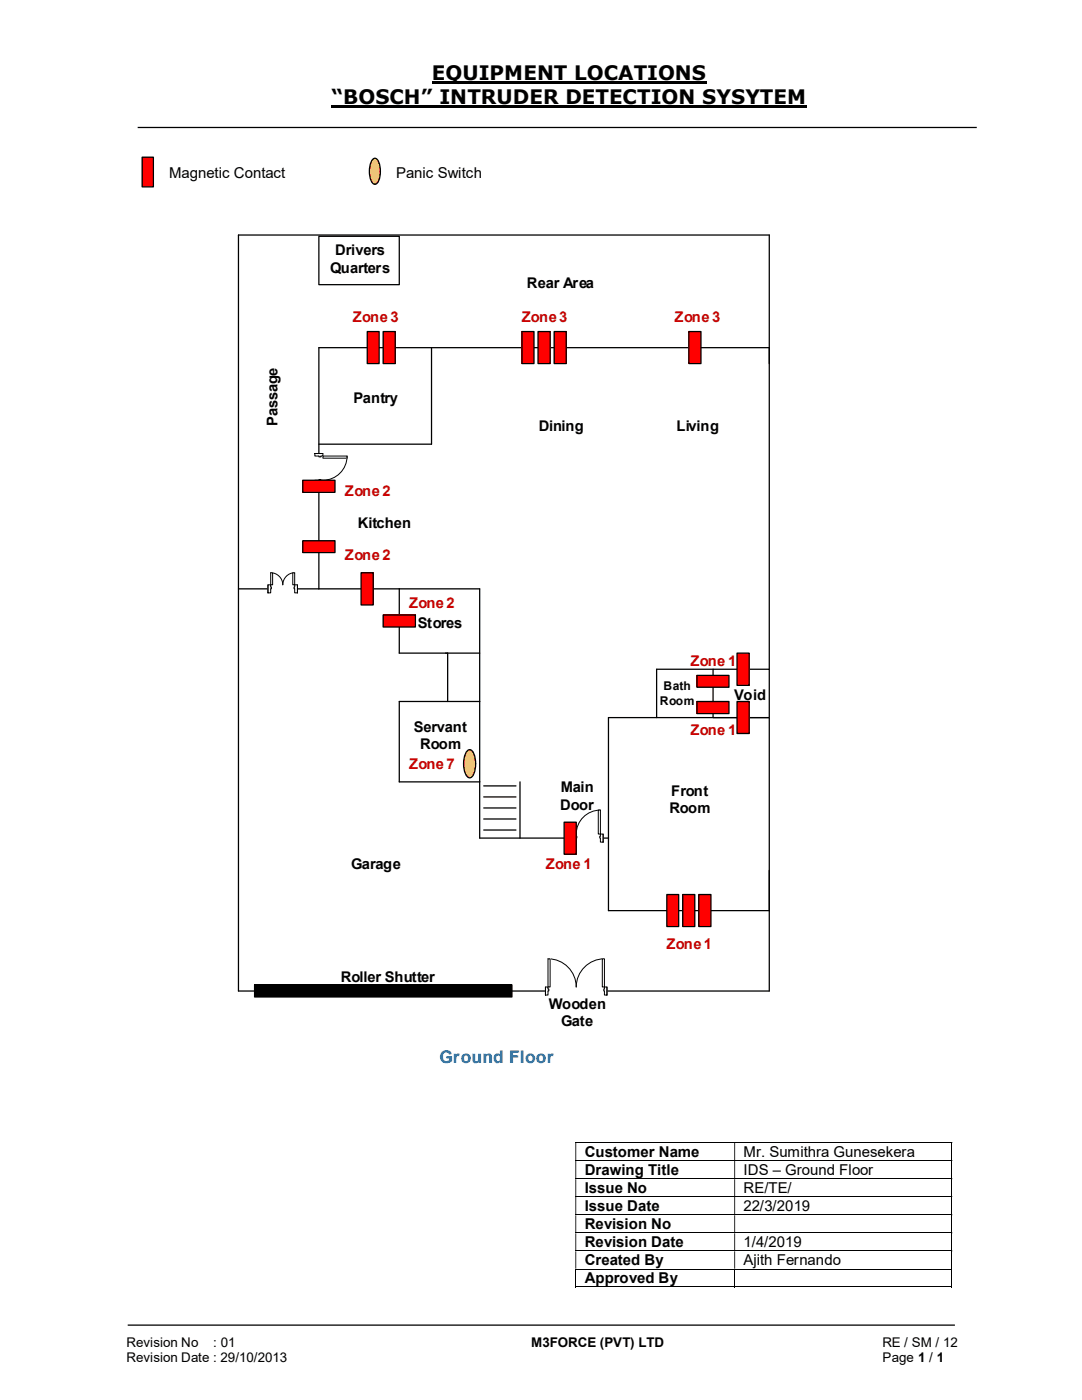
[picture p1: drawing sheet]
<svg xmlns="http://www.w3.org/2000/svg" width="216mm" height="279mm" viewBox="0 0 216 279" stroke-linecap="round" stroke-linejoin="round" font-family="sans-serif">
<path d="M86.2 16.5h54.8M66.2 21.3h94.8" fill="none" stroke="#000" stroke-width=".42"/>
<path d="M27.5 25.4h167.4M25.5 264.5h165" fill="none" stroke="#000" stroke-width=".25"/>
<g fill="none" stroke="#000" stroke-width=".2">
<path d="M114.8 228h75.1M114.8 231.6h75.1M114.8 235.2h75.1M114.8 238.8h75.1M189.9 228.1v3.4M189.9 231.7v3.5M189.9 235.3v3.5M189.9 238.9v3.5M114.8 242.4h75.1M114.8 246h75.1M114.8 249.6h75.1M114.8 253.3h75.1"/>
<path d="M114.8 256.8h31.7M114.9 253.3v3.6M146.6 253.3v3.6M146.7 256.8h43.2M189.9 242.5v3.5M189.9 246.1v3.5M189.9 249.7v3.5M189.9 253.3v3.6"/>
</g>
<g fill="#000">
<path d="M189.9 227.9h.1v.2h-.1zM114.8 228.1h.2v3.4h-.2zM146.5 228.1h.2v3.4h-.2z" fill-rule="evenodd"/>
<path d="M189.9 231.5h.1v.2h-.1zM114.8 231.7h.2v3.5h-.2zM146.5 231.7h.2v3.5h-.2z" fill-rule="evenodd"/>
<path d="M189.9 235.2h.1v.1h-.1zM114.8 235.3h.2v3.5h-.2zM146.5 235.3h.2v3.5h-.2z" fill-rule="evenodd"/>
<path d="M189.9 238.8h.1v.1h-.1zM114.8 238.9h.2v3.5h-.2zM146.5 238.9h.2v3.5h-.2z" fill-rule="evenodd"/>
<path d="M189.9 242.4h.1v.1h-.1zM114.8 242.5h.2v3.5h-.2zM146.5 242.5h.2v3.5h-.2z" fill-rule="evenodd"/>
<path d="M189.9 246h.1v.1h-.1zM114.8 246.1h.2v3.5h-.2zM146.5 246.1h.2v3.5h-.2z" fill-rule="evenodd"/>
<path d="M189.9 249.6h.1v.1h-.1zM114.8 249.7h.2v3.5h-.2zM146.5 249.7h.2v3.5h-.2z" fill-rule="evenodd"/>
</g>
<path d="M189.9 253.2h.1v.1h-.1zM189.9 256.8h.1v.1h-.1z" fill="#000"/>
<path d="M28.4 31.4h2.2v5.9h-2.2z" fill="#f00"/>
<path d="M28.4 31.4h2.2v5.9h-2.2z" fill="none" stroke="#000" stroke-width=".25"/>
<path d="M74.5 31.7l.3-.1a2.42 2.42 0 0 1 1.1 2.6 2.35 2.35 0 0 1-1.1 2.6 2.41 2.41 0 0 1-1.1-2.6 3.6 3.6 0 0 1 .8-2.5z" fill-rule="evenodd" fill="#ffc000"/>
<path d="M74.5 31.7l.3-.1a2.42 2.42 0 0 1 1.1 2.6 2.35 2.35 0 0 1-1.1 2.6 2.41 2.41 0 0 1-1.1-2.6 3.6 3.6 0 0 1 .8-2.5zM47.6 46.9h105.9v150.9h-105.9zM86.1 69.4v19.2h-22.5M153.5 69.4h-89.9v48.1h32.1M79.7 117.5v12.8h16M79.7 140v16h16M89.3 130.3v9.7M95.7 140v27.3h25.7v14.4h32.1M142.3 133.6h-11.3v9.6M103.8 156v11.3M121.4 143.2h32.1" fill="none" stroke="#000" stroke-width=".25"/>
<path d="M114.5 166.4h5.9v1.7h-5.9z" fill="#fff"/>
<path d="M114.5 166.4h5.9v1.7h-5.9z" fill="none" stroke="#fff" stroke-width=".2"/>
<path d="M119.8 166.5v1.6h.6v-1.6zM114.5 166.5h.5v1.6h-.5z" fill-rule="evenodd" fill="#fff"/>
<path d="M115 166.9v-.4h-.5v1.6h.5v-.8M119.8 166.9v-.4h.6v1.6h-.6v-.8" fill="none" stroke="#000" stroke-width=".2"/>
<path d="M119.7 166.9v.4h.1v-.4zM115 166.9h.1v.4h-.1z" fill-rule="evenodd" fill="#fff"/>
<path d="M114.5 166.5v1.6M115 166.9h.1v.4h-.1M119.8 166.9h-.1v.4h.1M119.8 161.7a4.8 4.8 0 0 0-4.8 4.8M120.4 166.5v1.6" fill="none" stroke="#000" stroke-width=".2"/>
<path d="M119.4 161.7h.4v4.8h-.4z" fill-rule="evenodd" fill="#fff"/>
<path d="M119.4 161.7h.4v4.8h-.4z" fill="none" stroke="#000" stroke-width=".2"/>
<path d="M142.3 133.6h11.2v9.6h-11.2z" fill="#fff"/>
<path d="M95.7 117.5v22.5h-16M142.3 133.6h11.2v9.6h-11.2zM96.5 156.8h6.5M96.5 159h6.5M121.4 143.2v24.1M96.5 161.2h6.5M96.5 163.4h6.5M96.5 165.7h6.5" fill="none" stroke="#000" stroke-width=".25"/>
<path d="M63.6 47.2h16.1v9.6h-16.1z" fill="#fff"/>
<path d="M63.6 47.2h16.1v9.6h-16.1z" fill="none" stroke="#000" stroke-width=".25"/>
<path d="M107.4 66.2h2.4v6.4h-2.4z" fill="#f00"/>
<path d="M107.4 66.2h2.4v6.4h-2.4z" fill="none" stroke="#000" stroke-width=".25"/>
<path d="M104.1 66.2h2.5v6.4h-2.5z" fill="#f00"/>
<path d="M104.1 66.2h2.5v6.4h-2.5z" fill="none" stroke="#000" stroke-width=".25"/>
<path d="M137.5 66.2h2.4v6.4h-2.4z" fill="#f00"/>
<path d="M137.5 66.2h2.4v6.4h-2.4z" fill="none" stroke="#000" stroke-width=".25"/>
<path d="M73.3 66.2h2.3v6.4h-2.3z" fill="#f00"/>
<path d="M73.3 66.2h2.3v6.4h-2.3z" fill="none" stroke="#000" stroke-width=".25"/>
<path d="M76.5 66.2h2.4v6.4h-2.4z" fill="#f00"/>
<path d="M76.5 66.2h2.4v6.4h-2.4z" fill="none" stroke="#000" stroke-width=".25"/>
<path d="M110.6 66.2h2.4v6.4h-2.4z" fill="#f00"/>
<path d="M110.6 66.2h2.4v6.4h-2.4z" fill="none" stroke="#000" stroke-width=".25"/>
<path d="M62.8 90.5h1.7v5.9h-1.7z" fill-rule="evenodd" fill="#fff"/>
<path d="M62.8 90.5h1.7v5.9h-1.7z" fill="none" stroke="#fff" stroke-width=".2"/>
<path d="M62.8 90.5h1.6v.5h-1.6zM62.8 95.8v.6h1.6v-.6z" fill-rule="evenodd" fill="#fff"/>
<path d="M63.6 91h-.8v-.5h1.6v.5h-.3M63.6 95.8h-.8v.6h1.6v-.6h-.3" fill="none" stroke="#000" stroke-width=".2"/>
<path d="M63.6 91h.5v.2h-.5zM63.6 95.7v.1h.5v-.1z" fill-rule="evenodd" fill="#fff"/>
<path d="M62.8 90.5h1.6M62.8 96.4h1.6M63.6 91v.2h.5v-.2M63.6 95.8v-.1h.5v.1M69.3 91a4.8 4.8 0 0 1-4.9 4.8" fill="none" stroke="#000" stroke-width=".2"/>
<path d="M64.4 91h4.9v.4h-4.9z" fill="#fff"/>
<path d="M64.4 91h4.9v.4h-4.9z" fill="none" stroke="#000" stroke-width=".2"/>
<path d="M60.4 95.8h6.4v2.5h-6.4z" fill-rule="evenodd" fill="#f00"/>
<path d="M60.4 95.8h6.4v2.5h-6.4z" fill="none" stroke="#000" stroke-width=".25"/>
<path d="M60.4 107.9h6.4v2.4h-6.4z" fill-rule="evenodd" fill="#f00"/>
<path d="M60.4 107.9h6.4v2.4h-6.4z" fill="none" stroke="#000" stroke-width=".25"/>
<path d="M139.1 140h6.4v2.4h-6.4z" fill-rule="evenodd" fill="#f00"/>
<path d="M139.1 140h6.4v2.4h-6.4z" fill="none" stroke="#000" stroke-width=".25"/>
<path d="M139.1 134.8h6.4v2.4h-6.4z" fill-rule="evenodd" fill="#f00"/>
<path d="M139.1 134.8h6.4v2.4h-6.4zM50.8 196.6h51.4v2.4h-51.4z" fill="none" stroke="#000" stroke-width=".25"/>
<path d="M50.8 196.6h51.4v2.4h-51.4z" fill-rule="evenodd" fill="#000"/>
<path d="M76.5 122.7h6.4v2.4h-6.4z" fill-rule="evenodd" fill="#f00"/>
<path d="M76.5 122.7h6.4v2.4h-6.4z" fill="none" stroke="#000" stroke-width=".25"/>
<path d="M136.2 178.5h2.4v6.4h-2.4z" fill="#f00"/>
<path d="M136.2 178.5h2.4v6.4h-2.4z" fill="none" stroke="#000" stroke-width=".25"/>
<path d="M133.1 178.5h2.3v6.4h-2.3z" fill="#f00"/>
<path d="M133.1 178.5h2.3v6.4h-2.3z" fill="none" stroke="#000" stroke-width=".25"/>
<path d="M72.1 114.3h2.4v6.4h-2.4z" fill="#f00"/>
<path d="M72.1 114.3h2.4v6.4h-2.4z" fill="none" stroke="#000" stroke-width=".25"/>
<path d="M147.1 140h2.4v6.4h-2.4z" fill="#f00"/>
<path d="M147.1 140h2.4v6.4h-2.4z" fill="none" stroke="#000" stroke-width=".25"/>
<path d="M147.1 130.3h2.4v6.5h-2.4z" fill="#f00"/>
<path d="M147.1 130.3h2.4v6.5h-2.4z" fill="none" stroke="#000" stroke-width=".25"/>
<path d="M139.4 178.5h2.5v6.4h-2.5z" fill="#f00"/>
<path d="M139.4 178.5h2.5v6.4h-2.5z" fill="none" stroke="#000" stroke-width=".25"/>
<path d="M112.6 164.1h2.4v6.4h-2.4z" fill="#f00"/>
<path d="M47.6 117.5h16M112.6 164.1h2.4v6.4h-2.4z" fill="none" stroke="#000" stroke-width=".25"/>
<path d="M53.5 116.7h5.9v1.7h-5.9z" fill="#fff"/>
<path d="M53.5 116.7h5.9v1.7h-5.9z" fill="none" stroke="#fff" stroke-width=".2"/>
<path d="M58.8 116.7v1.6h.6v-1.6zM53.5 116.7h.5v1.6h-.5z" fill-rule="evenodd" fill="#fff"/>
<path d="M54 117.1v-.4h-.5v1.6h.5v-.8M58.8 117.1v-.4h.6v1.6h-.6v-.8" fill="none" stroke="#000" stroke-width=".2"/>
<path d="M58.7 117.1v.4h.1v-.4zM54 117.1h.1v.4h-.1z" fill-rule="evenodd" fill="#fff"/>
<path d="M53.5 116.7v1.6M54 114.3a2.44 2.44 0 0 1 2.4 2.4 2.41 2.41 0 0 1 2.4-2.4M54 117.1h.1v.4h-.1M58.8 117.1h-.1v.4h.1M59.4 116.7v1.6" fill="none" stroke="#000" stroke-width=".2"/>
<path d="M54 114.3h.4v2.4h-.4z" fill-rule="evenodd" fill="#fff"/>
<path d="M54 114.3h.4v2.4h-.4z" fill="none" stroke="#000" stroke-width=".2"/>
<path d="M58.4 114.3h.4v2.4h-.4z" fill-rule="evenodd" fill="#fff"/>
<path d="M58.4 114.3h.4v2.4h-.4z" fill="none" stroke="#000" stroke-width=".2"/>
<path d="M108.8 196.9h12.3v1.7h-12.3z" fill="#fff"/>
<path d="M108.8 196.9h12.3v1.7h-12.3z" fill="none" stroke="#fff" stroke-width=".2"/>
<path d="M120.6 197v1.6h.5v-1.6zM108.8 197h.5v1.6h-.5z" fill-rule="evenodd" fill="#fff"/>
<path d="M109.3 197.4v-.4h-.5v1.6h.5v-.8M120.6 197.4v-.4h.5v1.6h-.5v-.8" fill="none" stroke="#000" stroke-width=".2"/>
<path d="M120.5 197.4v.4h.1v-.4zM109.3 197.4h.2v.4h-.2z" fill-rule="evenodd" fill="#fff"/>
<path d="M108.8 197v1.6M109.3 191.3a5.6 5.6 0 0 1 5.7 5.7 5.7 5.7 0 0 1 5.6-5.7M109.3 197.4h.2v.4h-.2M120.6 197.4h-.1v.4h.1M121.1 197v1.6" fill="none" stroke="#000" stroke-width=".2"/>
<path d="M109.3 191.3h.5v5.7h-.5z" fill-rule="evenodd" fill="#fff"/>
<path d="M109.3 191.3h.5v5.7h-.5z" fill="none" stroke="#000" stroke-width=".2"/>
<path d="M120.2 191.3h.4v5.7h-.4z" fill-rule="evenodd" fill="#fff"/>
<path d="M120.2 191.3h.4v5.7h-.4z" fill="none" stroke="#000" stroke-width=".2"/>
<path d="M93.1 150l.6-.4a1.51 1.51 0 0 1 1.1 1.4 4.8 4.8 0 0 1-.8 4.1l-.3 .1a2.59 2.59 0 0 1-1.2-2.8 4.4 4.4 0 0 1 .6-2.4z" fill-rule="evenodd" fill="#ffc000"/>
<path d="M93.1 150l.6-.4a1.51 1.51 0 0 1 1.1 1.4 4.8 4.8 0 0 1-.8 4.1l-.3 .1a2.59 2.59 0 0 1-1.2-2.8 4.4 4.4 0 0 1 .6-2.4z" fill="none" stroke="#000" stroke-width=".25"/>
<g font-size="4">
<text x="86.2" y="16">EQUIPMENT LOCATIONS</text>
<text x="66.2" y="20.8">“BOSCH” INTRUDER DETECTION SYSYTEM</text>
</g>
<text font-size="3.5" fill="#0070c0" x="87.7" y="212.2">Ground Floor</text>
<g font-size="3">
<text x="33.7" y="35.5">Magnetic Contact</text>
<text x="79" y="35.5">Panic Switch</text>
<text x="116.7" y="230.9">Customer Name</text>
<text x="148.4" y="230.9">Mr. Sumithra Gunesekera</text>
<text x="116.7" y="234.5">Drawing Title</text>
<text x="116.7" y="238.1">Issue No</text>
<text x="148.4" y="234.5">IDS – Ground Floor</text>
<text x="148.4" y="238.1">RE/TE/</text>
<text x="116.7" y="241.7">Issue Date</text>
<text x="116.7" y="245.3">Revision No</text>
<text x="148.4" y="241.7">22/3/2019</text>
<text x="116.7" y="248.9">Revision Date</text>
<text x="148.4" y="248.9">1/4/2019</text>
<text x="116.7" y="252.5">Created By</text>
<text x="116.7" y="256.1">Approved By</text>
<text x="148.4" y="252.5">Ajith Fernando</text>
</g>
<g font-size="2.9">
<text x="66.9" y="51">Drivers</text>
<text x="65.9" y="54.4">Quarters</text>
<text x="105.2" y="57.5">Rear Area</text>
<text x="70.6" y="80.3">Pantry</text>
<text x="55.4" y="84.9" transform="rotate(-90 55.4 84.9)">Passage</text>
<text x="107.5" y="86">Dining</text>
<text x="135" y="86">Living</text>
<text x="71.4" y="105.3">Kitchen</text>
<text x="83.4" y="125.3">Stores</text>
<text x="146.5" y="139.7">Void</text>
<text x="82.6" y="146.1">Servant</text>
<text x="83.8" y="149.5">Room</text>
<text x="111.8" y="161.6">Door</text>
<text x="111.9" y="158.2">Main</text>
<text x="133.9" y="158.9">Front</text>
<text x="133.6" y="162.3">Room</text>
<text x="70.1" y="173.4">Garage</text>
<text x="68" y="195.9">Roller Shutter</text>
<text x="109.5" y="201.4">Wooden</text>
<text x="112" y="204.9">Gate</text>
</g>
<g font-size="2.9" fill="#c00000">
<text x="70.4" y="64.3">Zone 3</text>
<text x="104.1" y="64.3">Zone 3</text>
<text x="134.6" y="64.3">Zone 3</text>
<text x="68.8" y="98.9">Zone 2</text>
<text x="68.8" y="111.7">Zone 2</text>
<text x="81.7" y="121.4">Zone 2</text>
<text x="137.8" y="132.9">Zone 1</text>
<text x="137.8" y="146.6">Zone 1</text>
<text x="81.7" y="153.5">Zone 7</text>
<text x="108.9" y="173.4">Zone 1</text>
<text x="133" y="189.5">Zone 1</text>
</g>
<g font-size="2.7">
<text x="25.2" y="268.8">Revision No</text>
<text x="42.6" y="268.8">: 01</text>
<text x="106" y="268.8">M3FORCE (PVT) LTD</text>
<text x="176.1" y="268.8">RE / SM / 12</text>
<text x="25.2" y="271.8">Revision Date : 29/10/2013</text>
<text x="176.1" y="271.8">Page 1 / 1</text>
</g>
<g font-size="2.4">
<text x="132.4" y="137.8">Bath</text>
<text x="131.7" y="140.8">Room</text>
</g>
</svg>
